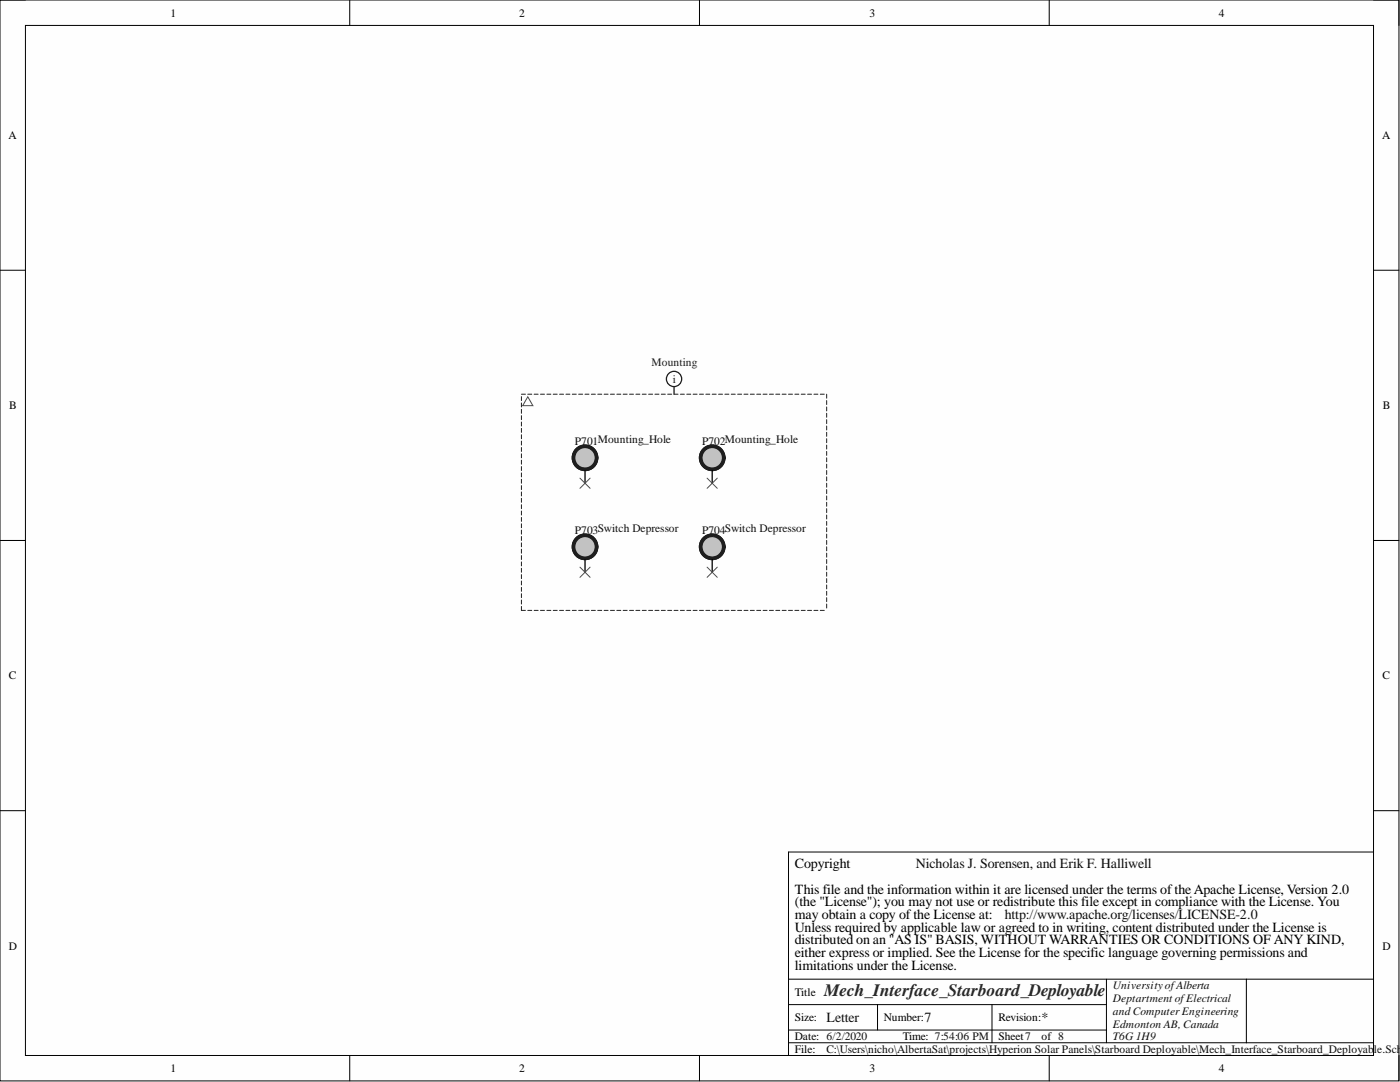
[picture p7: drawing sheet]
<svg xmlns="http://www.w3.org/2000/svg" width="279mm" height="216mm" viewBox="0 0 279 216" stroke-linecap="round" stroke-linejoin="round" font-family="sans-serif">
<path d="M0 0h279.2v215.7h-279.2z" fill-rule="evenodd" fill="#fefefe"/>
<path d="M0 0h279.2v215.7h-279.2z" fill="none" stroke="#000" stroke-width=".2"/>
<path d="M5.1 5.1h269v205.5h-269z" fill-rule="evenodd" fill="#fefefe"/>
<g fill="none" stroke="#000" stroke-width=".2">
<path d="M0 0h5.1M5.1 5.1h269v205.5h-269zM69.8 0v5.1M139.6 0v5.1M209.4 0v5.1M274.1 0h5.1v5.1M0 53.9h5.1M274.1 53.9h5.1M0 107.8h5.1M274.1 107.8h5.1M0 161.8h5.1M274.1 161.8h5.1"/>
<path d="M274.1 170h-116.7v40.6M157.4 195.4h116.7M220.8 195.4v12.7M248.7 195.4v12.7M69.8 210.6v5.1M139.6 210.6v5.1M157.4 200.5h63.4M157.4 208.1h116.7M157.4 205.5h63.4M175.1 200.5v5M198 200.5v7.6M209.4 210.6v5.1"/>
<path d="M279.2 210.6v5.1"/>
</g>
<g fill="none" stroke="#1c1c1c" stroke-width=".2">
<path d="M104.1 79.1v.8M104.1 78.7h.8M105.3 78.7h.8M106.6 78.7h.8M107.9 78.7h.8M109.1 78.7h.8M110.4 78.7h.8M111.7 78.7h.8M112.9 78.7h.8M114.2 78.7h.8M115.5 78.7h.8M116.8 78.7h.7"/>
<path d="M118 78.7h.8M119.3 78.7h.8M120.6 78.7h.8M121.8 78.7h.8M123.1 78.7h.8M124.4 78.7h.8M125.6 78.7h.8M126.9 78.7h.8M128.2 78.7h.8M129.4 78.7h.8M130.7 78.7h.8M132 78.7h.8"/>
<path d="M133.3 78.7h.7M134.5 78.7h.8M135.8 78.7h.8M137.1 78.7h.8M138.3 78.7h.8M139.6 78.7h.8M140.9 78.7h.8M142.1 78.7h.8M143.4 78.7h.8M144.7 78.7h.8M145.9 78.7h.8M147.2 78.7h.8"/>
<path d="M148.5 78.7h.8M149.7 78.7h.8M151 78.7h.8M152.3 78.7h.8M153.6 78.7h.7M154.8 78.7h.8M156.1 78.7h.8M157.4 78.7h.8M158.6 78.7h.8M159.9 78.7h.8M161.2 78.7h.8M162.4 78.7h.8"/>
<path d="M163.7 78.7h.8M165 78.7v.8M165 79.9v.8M104.1 80.4v.8M104.1 81.7v.8M104.1 82.9v.8M104.1 84.2v.8M104.1 85.5v.8M104.1 86.7v.8M104.1 88v.8M104.1 89.3v.8M104.1 90.6v.7"/>
<path d="M104.1 91.8v.8M104.1 93.1v.8M104.1 94.4v.8M104.1 95.6v.8M104.1 96.9v.8M104.1 98.2v.8M104.1 99.4v.8M165 81.2v.8M165 82.5v.8M165 83.7v.8M165 85v.8M165 86.3v.8"/>
<path d="M165 87.5v.8M165 88.8v.8M165 90.1v.8M165 91.3v.8M165 92.6v.8M165 93.9v.8M165 95.2v.7M165 96.4v.8M165 97.7v.8M165 99v.8M104.1 100.7v.8M104.1 102v.8"/>
<path d="M104.1 103.2v.8M104.1 104.5v.8M104.1 105.8v.8M104.1 107v.8M104.1 108.3v.8M104.1 109.6v.8M104.1 110.9v.7M104.1 112.1v.8M104.1 113.4v.8M104.1 114.7v.8M104.1 115.9v.8M104.1 117.2v.8"/>
<path d="M104.1 118.5v.8M104.1 119.7v.8M165 100.2v.8M165 101.5v.8M165 102.8v.8M165 104v.8M165 105.3v.8M165 106.6v.8M165 107.8v.8M165 109.1v.8M165 110.4v.8M165 111.6v.8"/>
<path d="M165 112.9v.8M165 114.2v.8M165 115.5v.7M165 116.7v.8M165 118v.8M165 119.3v.8M104.1 121v.8h.8M105.3 121.8h.8M106.6 121.8h.8M107.9 121.8h.8M109.1 121.8h.8M110.4 121.8h.8"/>
<path d="M111.7 121.8h.8M112.9 121.8h.8M114.2 121.8h.8M115.5 121.8h.8M116.8 121.8h.7M118 121.8h.8M119.3 121.8h.8M120.6 121.8h.8M121.8 121.8h.8M123.1 121.8h.8M124.4 121.8h.8M125.6 121.8h.8"/>
<path d="M126.9 121.8h.8M128.2 121.8h.8M129.4 121.8h.8M130.7 121.8h.8M132 121.8h.8M133.3 121.8h.7M134.5 121.8h.8M135.8 121.8h.8M137.1 121.8h.8M138.3 121.8h.8M139.6 121.8h.8M140.9 121.8h.8"/>
<path d="M142.1 121.8h.8M143.4 121.8h.8M144.7 121.8h.8M145.9 121.8h.8M147.2 121.8h.8M148.5 121.8h.8M149.7 121.8h.8M151 121.8h.8M152.3 121.8h.8M153.6 121.8h.7M154.8 121.8h.8M156.1 121.8h.8"/>
<path d="M157.4 121.8h.8M158.6 121.8h.8M159.9 121.8h.8M161.2 121.8h.8M162.4 121.8h.8M163.7 121.8h.8M165 120.5v.8"/>
</g>
<path d="M105.3 79.2l1 1.7h-2z" fill="none" stroke="#494949" stroke-width=".2"/>
<circle cx="116.8" cy="91.3" r="2.03" fill="none" stroke="#1c1c1c" stroke-width="1.3"/>
<circle cx="116.8" cy="91.3" r="2.03" fill="#c0c0c0"/>
<circle cx="116.8" cy="91.3" r="2.03" fill="none" stroke="#1c1c1c" stroke-width=".2"/>
<path d="M116.8 93.9v2.5" fill="none" stroke="#000" stroke-width=".25"/>
<circle cx="142.1" cy="91.3" r="2.03" fill="none" stroke="#1c1c1c" stroke-width="1.3"/>
<circle cx="142.1" cy="91.3" r="2.03" fill="#c0c0c0"/>
<circle cx="142.1" cy="91.3" r="2.03" fill="none" stroke="#1c1c1c" stroke-width=".2"/>
<path d="M142.1 93.9v2.5" fill="none" stroke="#000" stroke-width=".25"/>
<g fill="none" stroke="#1c1c1c" stroke-width=".25">
<path d="M134.5 77.1v1.6"/>
<circle cx="134.5" cy="75.6" r="1.52"/>
</g>
<circle cx="116.8" cy="109.1" r="2.03" fill="none" stroke="#1c1c1c" stroke-width="1.3"/>
<circle cx="116.8" cy="109.1" r="2.03" fill="#c0c0c0"/>
<circle cx="116.8" cy="109.1" r="2.03" fill="none" stroke="#1c1c1c" stroke-width=".2"/>
<path d="M116.8 111.6v2.6" fill="none" stroke="#000" stroke-width=".25"/>
<circle cx="142.1" cy="109.1" r="2.03" fill="none" stroke="#1c1c1c" stroke-width="1.3"/>
<circle cx="142.1" cy="109.1" r="2.03" fill="#c0c0c0"/>
<circle cx="142.1" cy="109.1" r="2.03" fill="none" stroke="#1c1c1c" stroke-width=".2"/>
<path d="M142.1 111.6v2.6" fill="none" stroke="#000" stroke-width=".25"/>
<path d="M115.7 95.4l2.1 2M117.8 95.4l-2.1 2M141.1 95.4l2 2M143.1 95.4l-2 2M115.7 113.2l2.1 2M117.8 113.2l-2.1 2M141.1 113.2l2 2M143.1 113.2l-2 2" fill="none" stroke="#4c4c4c" stroke-width=".2"/>
<text font-size="3.5" fill="#262626" x="164.5" y="198.7">Mech_Interface_Starboard_Deployable</text>
<g font-size="2.8">
<text x="158.6" y="173.2">Copyright</text>
<text x="158.6" y="178.3">This file and the information within it are licensed under the terms oftheApache License, Version 2.0</text>
<text x="158.6" y="185.9">Unless required by applicable law or agreed to in writing, content distributed under the License is</text>
<text x="158.6" y="183.4">may obtain a copy ofthe License at:</text>
<text x="158.6" y="180.8">(the &quot;License&quot;); you may not use or redistribute this file except in compliance with the License. You</text>
<text x="158.6" y="188.4">distributed on an &quot;AS IS&quot; BASIS, WITHOUT WARRANTIES OR CONDITIONS OF ANY KIND,</text>
<text x="158.6" y="191">either express or implied. See the License for the specific language governing permissions and</text>
<text x="158.6" y="193.5">limitations under the License.</text>
</g>
<g font-size="2.8" fill="#0e0e0e">
<text x="182.7" y="173.2">Nicholas J. Sorensen, and Erik F. Halliwell</text>
<text x="200.5" y="183.4">http://www.apache.org/licenses/LICENSE-2.0</text>
<text x="165" y="203.9">Letter</text>
<text x="184.5" y="203.9">7</text>
<text x="207.9" y="203.9">*</text>
</g>
<g font-size="2.3">
<text x="34" y="3.3">1</text>
<text x="103.6" y="3.3">2</text>
<text x="173.5" y="3.3">3</text>
<text x="243.2" y="3.3">4</text>
<text x="1.7" y="27.7">A</text>
<text x="275.8" y="27.7">A</text>
<text x="1.9" y="81.6">B</text>
<text x="276" y="81.6">B</text>
<text x="1.8" y="135.6">C</text>
<text x="275.9" y="135.6">C</text>
<text x="1.8" y="189.5">D</text>
<text x="275.9" y="189.5">D</text>
<text x="158.6" y="198.7">Title</text>
<text x="158.6" y="203.8">Size:</text>
<text x="176.4" y="203.8">Number:</text>
<text x="199.2" y="203.8">Revision:</text>
<text x="158.6" y="207.6">Date: 6/2/2020</text>
<text x="180.2" y="207.6">Time: 7:54:06 PM</text>
<text x="199.2" y="207.6">Sheet7</text>
<text x="207.9" y="207.6">of 8</text>
<text x="34" y="213.9">1</text>
<text x="103.6" y="213.9">2</text>
<text x="158.6" y="210.1">File:</text>
<text x="173.5" y="213.9">3</text>
<text x="243.2" y="213.9">4</text>
</g>
<g font-size="2.3" fill="#1c1c1c">
<text x="130" y="73.1">Mounting</text>
<text x="134.3" y="76.4">i</text>
</g>
<g font-size="2.3" fill="#0e0e0e">
<text x="114.7" y="88.8">P701Mounting_Hole</text>
<text x="140.1" y="88.8">P702Mounting_Hole</text>
<text x="114.7" y="106.6">P703Switch Depressor</text>
<text x="140.1" y="106.6">P704Switch Depressor</text>
<text x="222.1" y="197.4">UniversityofAlberta</text>
<text x="222.1" y="200">Deptartment ofElectrical</text>
<text x="222.1" y="202.5">and Computer Engineering</text>
<text x="222.1" y="205">Edmonton AB, Canada</text>
<text x="222.1" y="207.6">T6G 1H9</text>
<text x="165" y="210.1">C:\Users\nicho\AlbertaSat\projects\Hyperion Solar Panels\Starboard Deployable\Mech_Interface_Starboard_Deployab</text>
<text x="274.2" y="210.1">le.SchD</text>
</g>
</svg>
